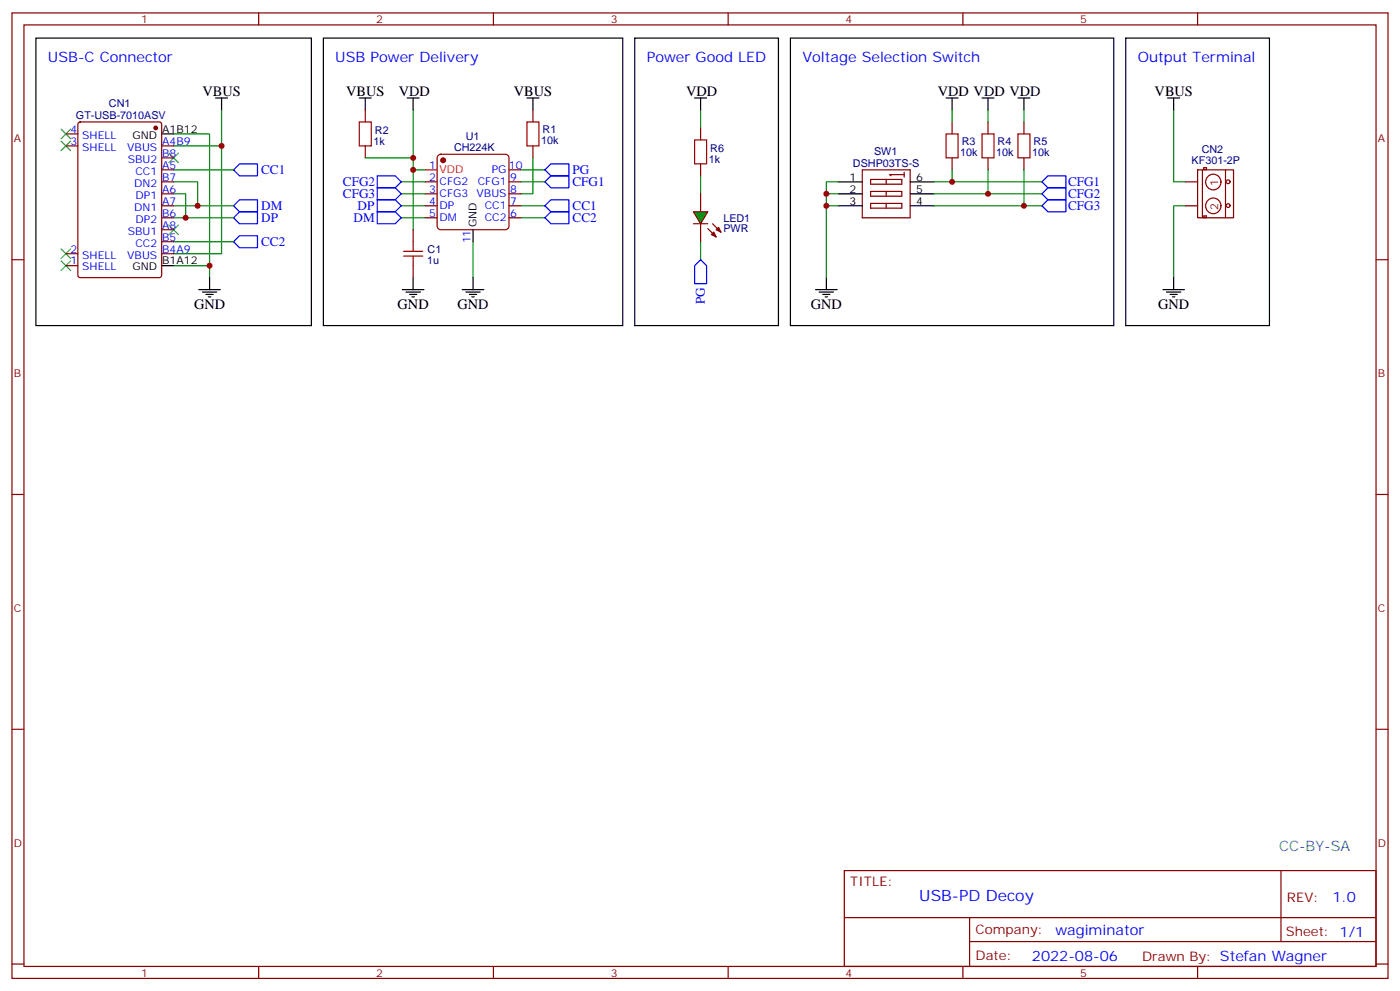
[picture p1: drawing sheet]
<svg xmlns="http://www.w3.org/2000/svg" width="412mm" height="292mm" viewBox="0 0 412 292" stroke-linecap="round" stroke-linejoin="round" font-family="sans-serif">
<g fill="none" stroke="#870000" stroke-width=".35">
<path d="M3.5 3.8h405.4v284.3h-405.4zM7.1 7.3h398.2v277.3h-398.2zM76.2 3.8v3.5M145.3 3.8v3.5M214.5 3.8v3.5M283.6 3.8v3.5M352.8 3.8v3.5M19.4 39.4h3.5M23.2 36.1l.4-.2h23.3l.7 .4v44.8l-.4 .6-23.6 .1-.6-.5-.1-44.7zM107.6 32.4v3.5M157 32.4v3.5M19.4 43h3.5"/>
<path d="M47.6 50h3.6M47.6 43h3.6M47.6 57.1h3.6M47.6 53.6h3.6M47.6 46.5h3.6M107.6 43v3.5M125.2 57.1h3.6M125.2 53.6h3.6M149.9 50h3.6M149.9 57.1h3.6M149.9 53.6h3.6M157 43v3.5"/>
<path d="M206.4 57.1v5.3M254 50h14.1v14.1h-14.1zM256.5 52.8h9.1v1.5h-9.1zM256.5 56.4h9.1v1.4h-9.1zM256.5 59.9h9.1v1.4h-9.1zM261.1 52.8v1.5M261.1 56.4v1.4M261.1 59.9v1.4M266.3 50.7v1.4M266.3 51.4h-4.2l.4 .4M3.5 76.5h3.6M19.4 74.7h3.5"/>
<path d="M19.4 78.2h3.5M47.6 64.1h3.6M47.6 74.7h3.6M47.6 71.2h3.6M47.6 67.7h3.6M47.6 60.6h3.6M121.7 67.7v3.5M121.7 78.2v3.6M125.2 64.1h3.6M125.2 60.6h3.6M149.9 64.1h3.6M149.9 60.6h3.6"/>
<path d="M206.4 65.9v5.3M405.3 76.5h3.6M3.5 145.6h3.6M405.3 145.6h3.6M3.5 214.8h3.6M405.3 214.8h3.6M248.7 256.4h156.6v28.2h-156.6zM377.3 256.4v20.9M248.7 270.2h156.5M285.6 277.3h119.6M285.6 270.2v14.2M3.5 283.9h3.6"/>
<path d="M76.2 284.6v3.5M145.3 284.6v3.5M214.5 284.6v3.5M283.6 284.6v3.5M352.8 284.6v3.5M405.3 283.9h3.6"/>
</g>
<g fill="none" stroke="#000" stroke-width=".35">
<path d="M10.6 11.2h81.1v84.7h-81.1zM95.2 11.2h88.2v84.7h-88.2zM187 11.2h42.3v84.7h-42.3zM47.6 39.4h3.6M63.5 28.9h3.5M65.3 28.9v3.5M105.8 28.9h3.6M107.6 28.9v3.5M119.9 28.9h3.6M121.7 28.9v3.5M155.2 28.9h3.5M157 28.9v3.5"/>
<path d="M246.9 57.1h7.1M246.9 53.6h7.1M268.1 57.1h7.1M268.1 53.6h7.1M47.6 78.2h3.6M139.3 67.7v3.5M246.9 60.6h7.1M268.1 60.6h7.1M58.6 85.3h6.3M59.6 86h4.3M60.7 86.7h2.1M61.4 87.4h.7"/>
<path d="M61.7 81.8v3.5M118.5 85.3h6.4M119.6 86h4.2M120.6 86.7h2.2M121.4 87.4h.7M121.7 81.8v3.5M136.2 85.3h6.3M137.2 86h4.3M138.3 86.7h2.1M139 87.4h.7M139.3 81.8v3.5"/>
</g>
<g fill="none" stroke="#008700" stroke-width=".35">
<path d="M51.2 39.4h10.5v42.4M65.3 32.4v42.3h-14.1M121.7 32.4v17.6h3.5M206.4 32.4v5.3M51.2 57.1h3.5v7M51.2 53.6h7v7M51.2 50h17.6M51.2 43h14.1M121.7 50v17.7M153.5 50h7M157 46.5v10.6h-3.5M206.4 51.8v5.3"/>
<path d="M51.2 64.1h17.6M51.2 60.6h17.6M51.2 71.2h17.6M51.2 78.2h10.5M118.2 64.1h7M118.2 60.6h7M139.3 71.2v10.6M153.5 64.1h7M153.5 60.6h7M206.4 71.2v5.3"/>
</g>
<path d="M68.8 50l1.8-1.7h5.2v3.5h-5.2zM111.1 58.8h5.3l1.8 1.8-1.8 1.8h-5.3zM160.5 50l1.8-1.7h5.3v3.5h-5.3zM68.8 64.1l1.8-1.7h5.2v3.5h-5.2zM68.8 60.6l1.8-1.8h5.2v3.6h-5.2zM70.6 69.4h5.2v3.6h-5.2l-1.8-1.8zM111.1 62.4h5.3l1.8 1.7-1.8 1.8h-5.3zM160.5 64.1l1.8-1.7h5.3v3.5h-5.3zM160.5 60.6l1.8-1.8h5.3v3.6h-5.3z" fill="none" stroke="#00f" stroke-width=".35"/>
<path d="M105.8 35.9h3.6v7.1h-3.6zM155.2 35.9h3.5v7.1h-3.5zM118.9 75.4h5.6M118.9 74h5.6M121.7 71.2v2.8M121.7 75.4v2.8" fill="none" stroke="#a10000" stroke-width=".35"/>
<path d="M18 38l2.8 2.9M20.8 38l-2.8 2.9M18 41.6l2.8 2.8M20.8 41.6l-2.8 2.8M49.7 45.1l2.9 2.8M52.6 45.1l-2.9 2.8M18 76.8l2.8 2.9M18 73.3l2.8 2.8M20.8 76.8l-2.8 2.9M20.8 73.3l-2.8 2.8M49.7 66.3l2.9 2.8M52.6 66.3l-2.9 2.8" fill="none" stroke="#3c3" stroke-width=".35"/>
<circle cx="45.9" cy="37.7" r=".53" fill="#870000" stroke="#870000" stroke-width=".35"/>
<path d="M129 45.9l.8-.5h19.1l.8 .5 .2 .6v20.1l-.2 .6-.8 .5h-19.1l-.6-.3-.4-.8v-20.1z" fill="none" stroke="#900" stroke-width=".35"/>
<path d="M125.2 50h3.6" fill="none" stroke="#f00" stroke-width=".35"/>
<circle cx="130.5" cy="47.2" r=".71" fill="#900" stroke="#900" stroke-width=".35"/>
<path d="M204.3 62.4h4.2l-2.1 3.5z" fill="#0c0" stroke="#870000" stroke-width=".35"/>
<g fill="none" stroke="#870000" stroke-width=".35">
<path d="M206.4 37.7v3.5M280.5 35.9v3.5M291 35.9v3.5M301.6 35.9v3.5M206.4 48.3v3.5M280.5 46.5v3.5M291 46.5v3.5M301.6 46.5v3.5M352.8 50h10.6v14.1h-10.6zM354.2 50v14.1M354.6 49.4h.8v.5h-.8zM361 50v14.2"/>
<path d="M204.3 65.9h4.2M208.5 67.3l2.5 2.5M209.9 65.9l2.5 2.5M354.6 63.6h.8v.5h-.8z"/>
<circle cx="357.4" cy="53.6" r="2.28"/>
<circle cx="361.8" cy="53.5" r=".56"/>
<circle cx="357.4" cy="60.6" r="2.28"/>
<circle cx="361.8" cy="60.5" r=".56"/>
</g>
<g fill="#870000" stroke="#870000" stroke-width=".35">
<path d="M209.5 69.1l.8-.7 .7 1.4z"/>
<path d="M211 67.7l.7-.7 .7 1.4z"/>
</g>
<path d="M278.7 39.4h3.5v7.1h-3.5zM289.3 39.4h3.5v7.1h-3.5zM299.9 39.4h3.5v7.1h-3.5zM204.6 41.2h3.5v7.1h-3.5z" fill="none" stroke="#a10000" stroke-width=".35"/>
<path d="M111.1 51.8h5.3l1.8 1.8-1.8 1.7h-5.3zM111.1 55.3h5.3l1.8 1.8-1.8 1.7h-5.3zM160.5 53.6l1.8-1.8h5.3v3.5h-5.3zM308.7 51.8h5.3v3.5h-5.3l-1.8-1.7zM308.7 55.3h5.3v3.5h-5.3l-1.8-1.7zM206.4 76.5l1.7 1.7v5.3h-3.5v-5.3zM306.9 60.6l1.8-1.8h5.3v3.6h-5.3z" fill="none" stroke="#00f" stroke-width=".35"/>
<g fill="none" stroke="#008700" stroke-width=".35">
<path d="M280.5 32.4v3.5M291 32.4v3.5M301.6 32.4v3.5M345.7 32.4v21.2h3.5M107.6 46.5h14.1M118.2 53.6h7M118.2 57.1h7M153.5 53.6h7M243.4 57.1h3.5M246.9 53.6h-3.5v28.2M275.2 53.6h31.7M275.2 57.1h31.7"/>
<path d="M280.5 50v3.6M291 50v7.1M301.6 50v10.6M243.4 60.6h3.5M275.2 60.6h31.7M349.2 60.6h-3.5v21.2"/>
</g>
<g fill="none" stroke="#000" stroke-width=".35">
<path d="M232.8 11.2h95.3v84.7h-95.3zM331.6 11.2h42.3v84.7h-42.3zM204.6 28.9h3.5M206.4 28.9v3.5M278.7 28.9h3.5M280.5 28.9v3.5M289.3 28.9h3.5M291 28.9v3.5M299.9 28.9h3.5M301.6 28.9v3.5M344 28.9h3.5M345.7 28.9v3.5"/>
<path d="M240.2 85.3h6.4M241.3 86h4.2M242.4 86.7h2.1M243.1 87.4h.7M243.4 81.8v3.5M342.5 85.3h6.4M343.6 86h4.2M344.7 86.7h2.1M345.4 87.4h.7M345.7 81.8v3.5"/>
</g>
<path d="M349.2 53.6h3.6M349.2 60.6h3.6" fill="none" stroke="#800000" stroke-width=".35"/>
<g fill="#c00">
<circle cx="54.7" cy="64.1" r=".88"/>
<circle cx="58.2" cy="60.6" r=".88"/>
<circle cx="61.7" cy="78.2" r=".88"/>
<circle cx="65.3" cy="43" r=".88"/>
<circle cx="121.7" cy="50" r=".88"/>
<circle cx="121.7" cy="46.5" r=".88"/>
<circle cx="243.4" cy="57.1" r=".88"/>
<circle cx="243.4" cy="60.6" r=".88"/>
<circle cx="280.5" cy="53.6" r=".88"/>
<circle cx="291" cy="57.1" r=".88"/>
<circle cx="301.6" cy="60.6" r=".88"/>
</g>
<text font-size="4.6" fill="#00f" x="270.8" y="265.4">USB-PD Decoy</text>
<g font-size="4.2" fill="#00f">
<text x="14.1" y="18.3">USB-C Connector</text>
<text x="98.8" y="18.3">USB Power Delivery</text>
<text x="190.5" y="18.3">Power Good LED</text>
<text x="236.4" y="18.3">Voltage Selection Switch</text>
<text x="335.1" y="18.3">Output Terminal</text>
<text x="392.5" y="265.7">1.0</text>
<text x="310.9" y="275.2">wagiminator</text>
<text x="304" y="283">2022-08-06</text>
</g>
<g font-size="4.2">
<text x="59.7" y="28.2">VBUS</text>
<text x="102" y="28.2">VBUS</text>
<text x="117.5" y="28.2">VDD</text>
<text x="151.4" y="28.2">VBUS</text>
<text x="202.1" y="28.2">VDD</text>
<text x="276.2" y="28.2">VDD VDD VDD</text>
<text x="340.1" y="28.2">VBUS</text>
<text x="57.1" y="90.9">GND</text>
<text x="117.1" y="90.9">GND</text>
<text x="134.8" y="90.9">GND</text>
<text x="238.8" y="90.9">GND</text>
<text x="341.1" y="90.9">GND</text>
</g>
<text font-size="4.2" fill="#0099b0" x="376.8" y="250.8">CC-BY-SA</text>
<g font-size="3.9" fill="#00f">
<text x="76.9" y="51.3">CC1</text>
<text x="168.7" y="51.3">PG</text>
<text x="101" y="54.8">CFG2</text>
<text x="101" y="58.3">CFG3</text>
<text x="168.6" y="54.8">CFG1</text>
<text x="314.6" y="54.8">CFG1</text>
<text x="314.7" y="58.3">CFG2</text>
<text x="76.9" y="65.4">DP</text>
<text x="76.9" y="61.9">DM</text>
<text x="104.2" y="65.4">DM</text>
<text x="105.3" y="61.9">DP</text>
<text x="168.7" y="65.4">CC2</text>
<text x="168.7" y="61.9">CC1</text>
<text x="314.7" y="61.9">CFG3</text>
<text x="76.9" y="72.5">CC2</text>
<text x="207.6" y="89.5" transform="rotate(-90 207.6 89.5)">PG</text>
</g>
<g font-size="3.9" fill="#800">
<text x="250.5" y="261">TITLE:</text>
<text x="379.1" y="265.7">REV:</text>
<text x="287.4" y="275.2">Company:</text>
<text x="378.7" y="275.8">Sheet: 1/1</text>
<text x="287.4" y="282.9">Date:</text>
<text x="336.4" y="282.9">Drawn By: Stefan Wagner</text>
</g>
<g font-size="3.2" fill="#800">
<text x="41.6" y="6.8">1</text>
<text x="110.8" y="6.8">2</text>
<text x="179.9" y="6.8">3</text>
<text x="249.1" y="6.8">4</text>
<text x="318.2" y="6.8">5</text>
<text x="4.1" y="41.9">A</text>
<text x="405.9" y="41.9">A</text>
<text x="358.8" y="54.6" transform="rotate(-90 358.8 54.6)">1</text>
<text x="358.8" y="61.7" transform="rotate(-90 358.8 61.7)">2</text>
<text x="4.1" y="111.1">B</text>
<text x="405.9" y="111.1">B</text>
<text x="4.1" y="180.2">C</text>
<text x="405.9" y="180.2">C</text>
<text x="4.1" y="249.3">D</text>
<text x="405.9" y="249.3">D</text>
<text x="41.6" y="287.6">1</text>
<text x="110.8" y="287.6">2</text>
<text x="179.9" y="287.6">3</text>
<text x="249.1" y="287.6">4</text>
<text x="318.2" y="287.6">5</text>
</g>
<g font-size="3.2" fill="#000080">
<text x="22.4" y="34.9">GT-USB-7010ASV</text>
<text x="32.1" y="31.4">CN1</text>
<text x="110.4" y="39.5">R2</text>
<text x="137.2" y="41.1">U1</text>
<text x="159.8" y="39.1">R1</text>
<text x="110" y="42.7">1k</text>
<text x="133.8" y="44.5">CH224K</text>
<text x="159.4" y="42.3">10k</text>
<text x="208.8" y="48">1k</text>
<text x="209.2" y="44.8">R6</text>
<text x="257.5" y="45.7">SW1</text>
<text x="282.9" y="45.9">10k</text>
<text x="283.3" y="42.7">R3</text>
<text x="293.5" y="45.9">10k</text>
<text x="293.9" y="42.7">R4</text>
<text x="304" y="45.9">10k</text>
<text x="304.5" y="42.7">R5</text>
<text x="354" y="45.2">CN2</text>
<text x="251.3" y="49.1">DSHP03TS-S</text>
<text x="351" y="48.4">KF301-2P</text>
<text x="213.1" y="65.3">LED1</text>
<text x="213.1" y="68.5">PWR</text>
<text x="125.9" y="77.7">1u</text>
<text x="126" y="74.5">C1</text>
</g>
<g font-size="3.2" fill="#00f">
<text x="20.7" y="39.1">4</text>
<text x="24.2" y="40.9">SHELL</text>
<text x="20.7" y="42.6">3</text>
<text x="24.2" y="44.4">SHELL</text>
<text x="37.5" y="44.4">VBUS</text>
<text x="37.6" y="47.9">SBU2</text>
<text x="47.8" y="46.1">B8</text>
<text x="47.8" y="42.6">A4B9</text>
<text x="39.9" y="51.4">CC1</text>
<text x="47.8" y="53.2">B7</text>
<text x="47.8" y="49.7">A5</text>
<text x="126.4" y="49.7">1</text>
<text x="126.4" y="53.2">2</text>
<text x="144.9" y="51.1">PG</text>
<text x="149.9" y="49.7">10</text>
<text x="150.3" y="53.2">9</text>
<text x="39.5" y="55">DN2</text>
<text x="39.9" y="58.5">DP1</text>
<text x="47.8" y="56.7">A6</text>
<text x="126.4" y="56.7">3</text>
<text x="129.5" y="54.6">CFG2</text>
<text x="129.5" y="58.1">CFG3</text>
<text x="140.4" y="58.1">VBUS</text>
<text x="140.7" y="54.6">CFG1</text>
<text x="150.3" y="56.7">8</text>
<text x="39.5" y="62">DN1</text>
<text x="39.9" y="65.5">DP2</text>
<text x="47.8" y="63.8">B6</text>
<text x="47.8" y="60.3">A7</text>
<text x="126.4" y="60.3">4</text>
<text x="126.4" y="63.8">5</text>
<text x="129.5" y="61.7">DP</text>
<text x="129.5" y="65.2">DM</text>
<text x="142.8" y="65.2">CC2</text>
<text x="142.8" y="61.7">CC1</text>
<text x="150.3" y="63.8">6</text>
<text x="150.3" y="60.3">7</text>
<text x="37.6" y="69.1">SBU1</text>
<text x="47.8" y="70.8">B5</text>
<text x="47.8" y="67.3">A8</text>
<text x="138.6" y="71.7" transform="rotate(-90 138.6 71.7)">11</text>
<text x="20.7" y="74.4">2</text>
<text x="20.7" y="77.9">1</text>
<text x="24.2" y="76.1">SHELL</text>
<text x="37.5" y="76.1">VBUS</text>
<text x="39.9" y="72.6">CC2</text>
<text x="47.8" y="74.4">B4A9</text>
<text x="24.2" y="79.7">SHELL</text>
</g>
<g font-size="3.2">
<text x="39" y="40.9">GND</text>
<text x="47.8" y="39.1">A1B12</text>
<text x="250.2" y="53.2">1</text>
<text x="269.9" y="53.2">6</text>
<text x="250.2" y="56.7">2</text>
<text x="269.9" y="56.7">5</text>
<text x="250.2" y="60.3">3</text>
<text x="269.9" y="60.3">4</text>
<text x="140.4" y="67" transform="rotate(-90 140.4 67)">GND</text>
<text x="47.8" y="77.9">B1A12</text>
<text x="39" y="79.7">GND</text>
</g>
<text font-size="3.2" fill="#f00" x="129.5" y="51.1">VDD</text>
</svg>
